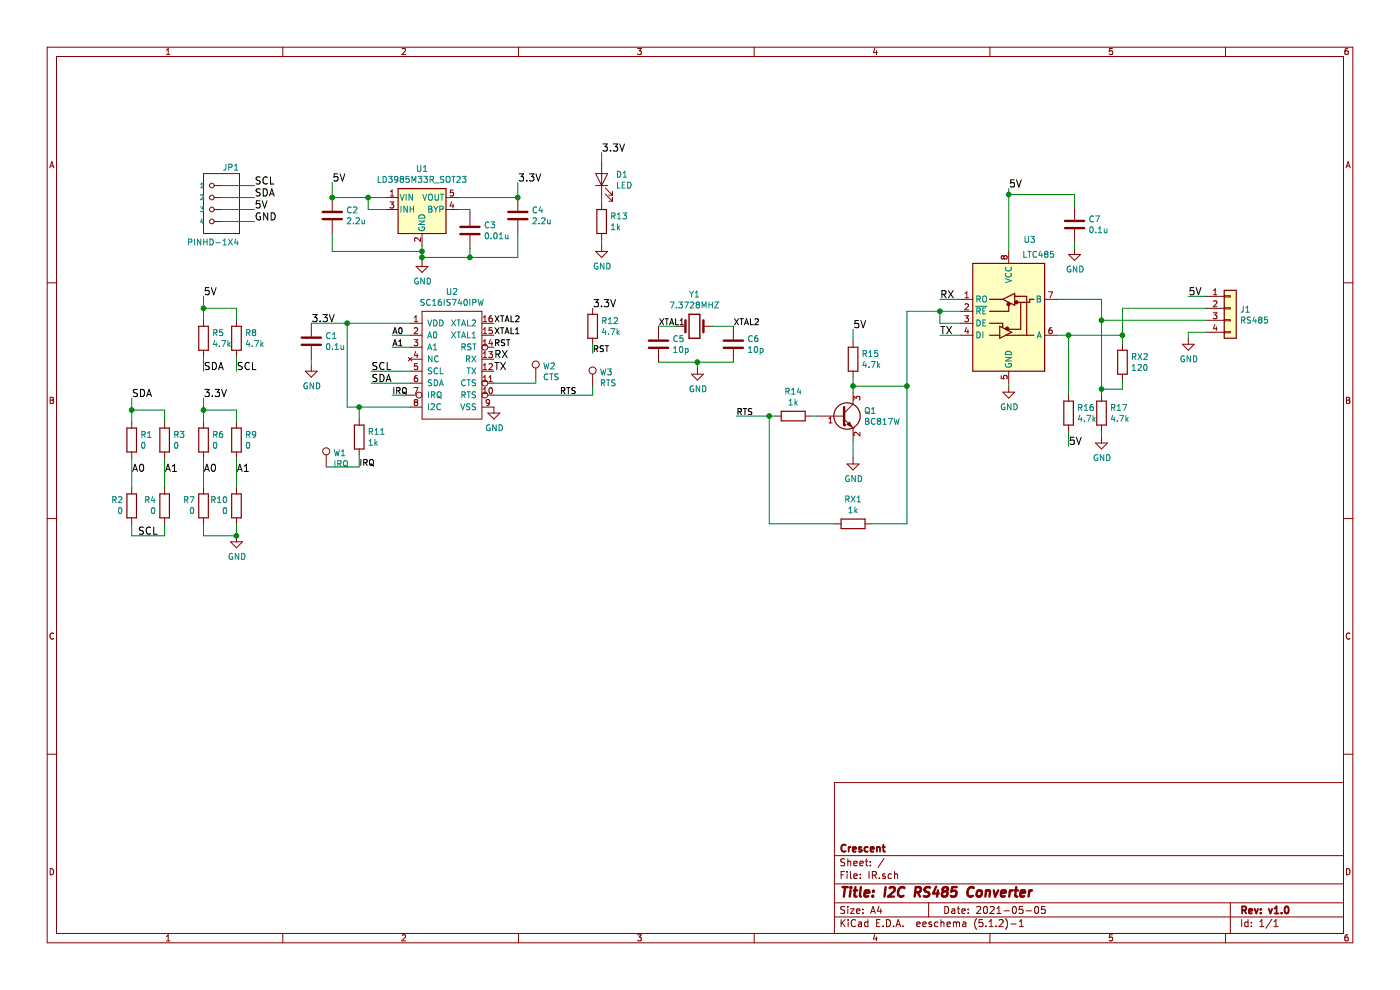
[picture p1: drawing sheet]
EESchema Schematic File Version 4
LIBS:IR-cache
EELAYER 29 0
EELAYER END
$Descr A4 11693 8268
encoding utf-8
Sheet 1 1
Title "I2C RS485 Converter"
Date "2021-05-05"
Rev "v1.0"
Comp "Crescent"
Comment1 ""
Comment2 ""
Comment3 ""
Comment4 ""
$EndDescr
$Comp
L IR-rescue:PINHD-1X4 JP1
U 1 1
P 1750 1750
F 0 "JP1" H 1500 2075 50  0000 L BNN
F 1 "PINHD-1X4" H 1500 1450 50  0000 L BNN
F 2 "GroveCon:GROVE" H 1780 1900 20  0001 C CNN
F 3 "" H 1750 1750 60  0000 C CNN
	1    1750 1750
	-1   0    0    -1  
$EndComp
Wire Wire Line
	1850 1550 2125 1550
Wire Wire Line
	1850 1650 2125 1650
Wire Wire Line
	1850 1750 2125 1750
Wire Wire Line
	1850 1850 2125 1850
Text Label 2125 1550 0    60   ~ 0
SCL
Text Label 2125 1650 0    60   ~ 0
SDA
Text Label 2125 1750 0    60   ~ 0
5V
Text Label 2125 1850 0    60   ~ 0
GND
$Comp
L Regulator_Linear:LD3985M33R_SOT23 U1
U 1 1
P 3525 1750
F 0 "U1" H 3525 2092 50  0000 C CNN
F 1 "LD3985M33R_SOT23" H 3525 2001 50  0000 C CNN
F 2 "Package_TO_SOT_SMD:SOT-23-5" H 3525 2075 50  0001 C CIN
F 3 "http://www.st.com/internet/com/TECHNICAL_RESOURCES/TECHNICAL_LITERATURE/DATASHEET/CD00003395.pdf" H 3525 1750 50  0001 C CNN
	1    3525 1750
	1    0    0    -1  
$EndComp
$Comp
L Device:C C2
U 1 1
P 2775 1800
F 0 "C2" H 2890 1846 50  0000 L CNN
F 1 "2.2u" H 2890 1755 50  0000 L CNN
F 2 "Capacitor_SMD:C_0805_2012Metric" H 2813 1650 50  0001 C CNN
F 3 "~" H 2775 1800 50  0001 C CNN
	1    2775 1800
	1    0    0    -1  
$EndComp
$Comp
L Device:C C4
U 1 1
P 4325 1800
F 0 "C4" H 4440 1846 50  0000 L CNN
F 1 "2.2u" H 4440 1755 50  0000 L CNN
F 2 "Capacitor_SMD:C_0805_2012Metric" H 4363 1650 50  0001 C CNN
F 3 "~" H 4325 1800 50  0001 C CNN
	1    4325 1800
	1    0    0    -1  
$EndComp
$Comp
L Device:C C3
U 1 1
P 3925 1925
F 0 "C3" H 4040 1971 50  0000 L CNN
F 1 "0.01u" H 4040 1880 50  0000 L CNN
F 2 "Capacitor_SMD:C_0603_1608Metric" H 3963 1775 50  0001 C CNN
F 3 "~" H 3925 1925 50  0001 C CNN
	1    3925 1925
	1    0    0    -1  
$EndComp
$Comp
L power:GND #PWR0101
U 1 1
P 3525 2175
F 0 "#PWR0101" H 3525 1925 50  0001 C CNN
F 1 "GND" H 3530 2002 50  0000 C CNN
F 2 "" H 3525 2175 50  0001 C CNN
F 3 "" H 3525 2175 50  0001 C CNN
	1    3525 2175
	1    0    0    -1  
$EndComp
Wire Wire Line
	3225 1650 3075 1650
Wire Wire Line
	3225 1750 3075 1750
Wire Wire Line
	3075 1750 3075 1650
Connection ~ 3075 1650
Wire Wire Line
	3075 1650 2775 1650
Wire Wire Line
	3525 2050 3525 2100
Wire Wire Line
	2775 1950 2775 2100
Wire Wire Line
	2775 2100 3525 2100
Connection ~ 3525 2100
Wire Wire Line
	3525 2100 3525 2150
Wire Wire Line
	3525 2150 3925 2150
Wire Wire Line
	3925 2150 3925 2075
Connection ~ 3525 2150
Wire Wire Line
	3525 2150 3525 2175
Wire Wire Line
	3825 1750 3925 1750
Wire Wire Line
	3925 1750 3925 1775
Wire Wire Line
	3825 1650 4325 1650
Wire Wire Line
	3925 2150 4325 2150
Wire Wire Line
	4325 2150 4325 1950
Connection ~ 3925 2150
Text Label 2775 1525 0    60   ~ 0
5V
Wire Wire Line
	2775 1650 2775 1525
Connection ~ 2775 1650
Text Label 4325 1525 0    60   ~ 0
3.3V
Wire Wire Line
	4325 1525 4325 1650
Connection ~ 4325 1650
$Comp
L Device:C C1
U 1 1
P 2600 2850
F 0 "C1" H 2715 2896 50  0000 L CNN
F 1 "0.1u" H 2715 2805 50  0000 L CNN
F 2 "Capacitor_SMD:C_0603_1608Metric" H 2638 2700 50  0001 C CNN
F 3 "~" H 2600 2850 50  0001 C CNN
	1    2600 2850
	1    0    0    -1  
$EndComp
$Comp
L power:GND #PWR0102
U 1 1
P 2600 3050
F 0 "#PWR0102" H 2600 2800 50  0001 C CNN
F 1 "GND" H 2605 2877 50  0000 C CNN
F 2 "" H 2600 3050 50  0001 C CNN
F 3 "" H 2600 3050 50  0001 C CNN
	1    2600 3050
	1    0    0    -1  
$EndComp
Wire Wire Line
	3425 2700 2900 2700
Wire Wire Line
	2600 3000 2600 3050
Text Label 2600 2700 0    60   ~ 0
3.3V
Text Label 3100 3100 0    60   ~ 0
SCL
Text Label 3100 3200 0    60   ~ 0
SDA
Wire Wire Line
	3425 3100 3100 3100
Wire Wire Line
	3100 3200 3425 3200
$Comp
L Device:R R5
U 1 1
P 1700 2825
F 0 "R5" H 1770 2871 50  0000 L CNN
F 1 "4.7k" H 1770 2780 50  0000 L CNN
F 2 "Resistor_SMD:R_0603_1608Metric" V 1630 2825 50  0001 C CNN
F 3 "~" H 1700 2825 50  0001 C CNN
	1    1700 2825
	1    0    0    -1  
$EndComp
$Comp
L Device:R R8
U 1 1
P 1975 2825
F 0 "R8" H 2045 2871 50  0000 L CNN
F 1 "4.7k" H 2045 2780 50  0000 L CNN
F 2 "Resistor_SMD:R_0603_1608Metric" V 1905 2825 50  0001 C CNN
F 3 "~" H 1975 2825 50  0001 C CNN
	1    1975 2825
	1    0    0    -1  
$EndComp
Wire Wire Line
	1700 2675 1700 2575
Wire Wire Line
	1700 2575 1975 2575
Wire Wire Line
	1975 2575 1975 2675
Wire Wire Line
	1700 2575 1700 2475
Connection ~ 1700 2575
Text Label 1700 2475 0    60   ~ 0
5V
Text Label 1975 3100 0    60   ~ 0
SCL
Text Label 1700 3100 0    60   ~ 0
SDA
Wire Wire Line
	1975 2975 1975 3100
Wire Wire Line
	1700 2975 1700 3100
$Comp
L Device:Crystal Y1
U 1 1
P 5800 2725
F 0 "Y1" H 5800 2993 50  0000 C CNN
F 1 "7.3728MHZ" H 5800 2902 50  0000 C CNN
F 2 "Crystal:Crystal_SMD_HC49-SD" H 5800 2725 50  0001 C CNN
F 3 "~" H 5800 2725 50  0001 C CNN
	1    5800 2725
	1    0    0    -1  
$EndComp
$Comp
L Device:C C5
U 1 1
P 5500 2875
F 0 "C5" H 5615 2921 50  0000 L CNN
F 1 "10p" H 5615 2830 50  0000 L CNN
F 2 "Capacitor_SMD:C_0603_1608Metric" H 5538 2725 50  0001 C CNN
F 3 "~" H 5500 2875 50  0001 C CNN
	1    5500 2875
	1    0    0    -1  
$EndComp
$Comp
L Device:C C6
U 1 1
P 6125 2875
F 0 "C6" H 6240 2921 50  0000 L CNN
F 1 "10p" H 6240 2830 50  0000 L CNN
F 2 "Capacitor_SMD:C_0603_1608Metric" H 6163 2725 50  0001 C CNN
F 3 "~" H 6125 2875 50  0001 C CNN
	1    6125 2875
	1    0    0    -1  
$EndComp
$Comp
L power:GND #PWR0103
U 1 1
P 5825 3075
F 0 "#PWR0103" H 5825 2825 50  0001 C CNN
F 1 "GND" H 5830 2902 50  0000 C CNN
F 2 "" H 5825 3075 50  0001 C CNN
F 3 "" H 5825 3075 50  0001 C CNN
	1    5825 3075
	1    0    0    -1  
$EndComp
Wire Wire Line
	5500 2725 5650 2725
Wire Wire Line
	5950 2725 6125 2725
Wire Wire Line
	5500 3025 5825 3025
Wire Wire Line
	5825 3075 5825 3025
Connection ~ 5825 3025
Wire Wire Line
	5825 3025 6125 3025
Text Label 5500 2725 0    50   ~ 0
XTAL1
Text Label 6125 2725 0    50   ~ 0
XTAL2
Text Label 4125 2800 0    50   ~ 0
XTAL1
Text Label 4125 2700 0    50   ~ 0
XTAL2
$Comp
L power:GND #PWR0104
U 1 1
P 4125 3400
F 0 "#PWR0104" H 4125 3150 50  0001 C CNN
F 1 "GND" H 4130 3227 50  0000 C CNN
F 2 "" H 4125 3400 50  0001 C CNN
F 3 "" H 4125 3400 50  0001 C CNN
	1    4125 3400
	1    0    0    -1  
$EndComp
Text Label 3275 2800 0    50   ~ 0
A0
Text Label 3275 2900 0    50   ~ 0
A1
Wire Wire Line
	3425 2800 3275 2800
Wire Wire Line
	3275 2900 3425 2900
Text Label 4125 3000 0    60   ~ 0
RX
Text Label 4125 3100 0    60   ~ 0
TX
$Comp
L conn:TEST_1P W3
U 1 1
P 4950 3225
F 0 "W3" H 5008 3343 50  0000 L CNN
F 1 "RTS" H 5008 3252 50  0000 L CNN
F 2 "TestPoint:TestPoint_THTPad_D1.0mm_Drill0.5mm" H 5150 3225 50  0001 C CNN
F 3 "" H 5150 3225 50  0000 C CNN
	1    4950 3225
	1    0    0    -1  
$EndComp
$Comp
L conn:TEST_1P W2
U 1 1
P 4475 3175
F 0 "W2" H 4533 3293 50  0000 L CNN
F 1 "CTS" H 4533 3202 50  0000 L CNN
F 2 "TestPoint:TestPoint_THTPad_D1.0mm_Drill0.5mm" H 4675 3175 50  0001 C CNN
F 3 "" H 4675 3175 50  0000 C CNN
	1    4475 3175
	1    0    0    -1  
$EndComp
Wire Wire Line
	4125 3200 4475 3200
Wire Wire Line
	4475 3200 4475 3175
Wire Wire Line
	4125 3300 4950 3300
Wire Wire Line
	4950 3300 4950 3225
Wire Wire Line
	3425 3400 3000 3400
Wire Wire Line
	2900 3400 2900 2700
Connection ~ 2900 2700
Wire Wire Line
	2900 2700 2600 2700
$Comp
L Device:R R11
U 1 1
P 3000 3650
F 0 "R11" H 3070 3696 50  0000 L CNN
F 1 "1k" H 3070 3605 50  0000 L CNN
F 2 "Resistor_SMD:R_0603_1608Metric" V 2930 3650 50  0001 C CNN
F 3 "~" H 3000 3650 50  0001 C CNN
	1    3000 3650
	1    0    0    -1  
$EndComp
Text Label 3275 3300 0    50   ~ 0
IRQ
Wire Wire Line
	3275 3300 3425 3300
Text Label 3000 3900 0    50   ~ 0
IRQ
Wire Wire Line
	3000 3500 3000 3400
Connection ~ 3000 3400
Wire Wire Line
	3000 3400 2900 3400
Wire Wire Line
	3000 3800 3000 3900
$Comp
L Device:R R6
U 1 1
P 1700 3675
F 0 "R6" H 1770 3721 50  0000 L CNN
F 1 "0" H 1770 3630 50  0000 L CNN
F 2 "Resistor_SMD:R_0603_1608Metric" V 1630 3675 50  0001 C CNN
F 3 "~" H 1700 3675 50  0001 C CNN
	1    1700 3675
	1    0    0    -1  
$EndComp
$Comp
L Device:R R9
U 1 1
P 1975 3675
F 0 "R9" H 2045 3721 50  0000 L CNN
F 1 "0" H 2045 3630 50  0000 L CNN
F 2 "Resistor_SMD:R_0603_1608Metric" V 1905 3675 50  0001 C CNN
F 3 "~" H 1975 3675 50  0001 C CNN
	1    1975 3675
	1    0    0    -1  
$EndComp
Wire Wire Line
	1700 3525 1700 3425
Wire Wire Line
	1700 3425 1975 3425
Wire Wire Line
	1975 3425 1975 3525
Wire Wire Line
	1700 3425 1700 3325
Connection ~ 1700 3425
$Comp
L Device:R R7
U 1 1
P 1700 4225
F 0 "R7" H 1631 4179 50  0000 R CNN
F 1 "0" H 1631 4270 50  0000 R CNN
F 2 "Resistor_SMD:R_0603_1608Metric" V 1630 4225 50  0001 C CNN
F 3 "~" H 1700 4225 50  0001 C CNN
	1    1700 4225
	1    0    0    1   
$EndComp
Wire Wire Line
	1700 4375 1700 4475
Wire Wire Line
	1700 4475 1975 4475
Wire Wire Line
	1975 4475 1975 4375
Text Label 1975 3950 0    60   ~ 0
A1
Text Label 1700 3950 0    60   ~ 0
A0
Wire Wire Line
	1975 3825 1975 4075
Wire Wire Line
	1700 3825 1700 4075
$Comp
L power:GND #PWR0105
U 1 1
P 1975 4475
F 0 "#PWR0105" H 1975 4225 50  0001 C CNN
F 1 "GND" H 1980 4302 50  0000 C CNN
F 2 "" H 1975 4475 50  0001 C CNN
F 3 "" H 1975 4475 50  0001 C CNN
	1    1975 4475
	1    0    0    -1  
$EndComp
Connection ~ 1975 4475
Text Label 1700 3325 0    60   ~ 0
3.3V
$Comp
L Device:R R10
U 1 1
P 1975 4225
F 0 "R10" H 1906 4179 50  0000 R CNN
F 1 "0" H 1906 4270 50  0000 R CNN
F 2 "Resistor_SMD:R_0603_1608Metric" V 1905 4225 50  0001 C CNN
F 3 "~" H 1975 4225 50  0001 C CNN
	1    1975 4225
	1    0    0    1   
$EndComp
Text Label 4125 2900 0    50   ~ 0
RST
$Comp
L conn:TEST_1P W1
U 1 1
P 2725 3900
F 0 "W1" H 2783 4018 50  0000 L CNN
F 1 "IRQ" H 2783 3927 50  0000 L CNN
F 2 "TestPoint:TestPoint_THTPad_D1.0mm_Drill0.5mm" H 2925 3900 50  0001 C CNN
F 3 "" H 2925 3900 50  0000 C CNN
	1    2725 3900
	1    0    0    -1  
$EndComp
Wire Wire Line
	3000 3900 2725 3900
$Comp
L Device:R R1
U 1 1
P 1100 3675
F 0 "R1" H 1170 3721 50  0000 L CNN
F 1 "0" H 1170 3630 50  0000 L CNN
F 2 "Resistor_SMD:R_0603_1608Metric" V 1030 3675 50  0001 C CNN
F 3 "~" H 1100 3675 50  0001 C CNN
	1    1100 3675
	1    0    0    -1  
$EndComp
$Comp
L Device:R R3
U 1 1
P 1375 3675
F 0 "R3" H 1445 3721 50  0000 L CNN
F 1 "0" H 1445 3630 50  0000 L CNN
F 2 "Resistor_SMD:R_0603_1608Metric" V 1305 3675 50  0001 C CNN
F 3 "~" H 1375 3675 50  0001 C CNN
	1    1375 3675
	1    0    0    -1  
$EndComp
Wire Wire Line
	1100 3525 1100 3425
Wire Wire Line
	1100 3425 1375 3425
Wire Wire Line
	1375 3425 1375 3525
Wire Wire Line
	1100 3425 1100 3325
Connection ~ 1100 3425
$Comp
L Device:R R2
U 1 1
P 1100 4225
F 0 "R2" H 1031 4179 50  0000 R CNN
F 1 "0" H 1031 4270 50  0000 R CNN
F 2 "Resistor_SMD:R_0603_1608Metric" V 1030 4225 50  0001 C CNN
F 3 "~" H 1100 4225 50  0001 C CNN
	1    1100 4225
	1    0    0    1   
$EndComp
Wire Wire Line
	1100 4375 1100 4475
Wire Wire Line
	1100 4475 1375 4475
Wire Wire Line
	1375 4475 1375 4375
Text Label 1375 3950 0    60   ~ 0
A1
Text Label 1100 3950 0    60   ~ 0
A0
Wire Wire Line
	1375 3825 1375 4075
Wire Wire Line
	1100 3825 1100 4075
$Comp
L Device:R R4
U 1 1
P 1375 4225
F 0 "R4" H 1306 4179 50  0000 R CNN
F 1 "0" H 1306 4270 50  0000 R CNN
F 2 "Resistor_SMD:R_0603_1608Metric" V 1305 4225 50  0001 C CNN
F 3 "~" H 1375 4225 50  0001 C CNN
	1    1375 4225
	1    0    0    1   
$EndComp
Text Label 1100 3325 0    60   ~ 0
SDA
Text Label 1150 4475 0    60   ~ 0
SCL
$Comp
L Device:R R12
U 1 1
P 4950 2725
F 0 "R12" H 5020 2771 50  0000 L CNN
F 1 "4.7k" H 5020 2680 50  0000 L CNN
F 2 "Resistor_SMD:R_0603_1608Metric" V 4880 2725 50  0001 C CNN
F 3 "~" H 4950 2725 50  0001 C CNN
	1    4950 2725
	1    0    0    -1  
$EndComp
Text Label 4950 2575 0    60   ~ 0
3.3V
Text Label 4950 2950 0    50   ~ 0
RST
Wire Wire Line
	4950 2950 4950 2875
$Comp
L Device:LED D1
U 1 1
P 5025 1500
F 0 "D1" V 5064 1383 50  0000 R CNN
F 1 "LED" V 4973 1383 50  0000 R CNN
F 2 "Diode_SMD:D_0603_1608Metric" H 5025 1500 50  0001 C CNN
F 3 "~" H 5025 1500 50  0001 C CNN
	1    5025 1500
	0    -1   -1   0   
$EndComp
$Comp
L Device:R R13
U 1 1
P 5025 1850
F 0 "R13" H 5095 1896 50  0000 L CNN
F 1 "1k" H 5095 1805 50  0000 L CNN
F 2 "Resistor_SMD:R_0603_1608Metric" V 4955 1850 50  0001 C CNN
F 3 "~" H 5025 1850 50  0001 C CNN
	1    5025 1850
	1    0    0    -1  
$EndComp
Text Label 5025 1275 0    60   ~ 0
3.3V
$Comp
L power:GND #PWR0106
U 1 1
P 5025 2050
F 0 "#PWR0106" H 5025 1800 50  0001 C CNN
F 1 "GND" H 5030 1877 50  0000 C CNN
F 2 "" H 5025 2050 50  0001 C CNN
F 3 "" H 5025 2050 50  0001 C CNN
	1    5025 2050
	1    0    0    -1  
$EndComp
Wire Wire Line
	5025 1650 5025 1700
Wire Wire Line
	5025 2000 5025 2050
Wire Wire Line
	5025 1350 5025 1275
$Comp
L SC16IS740IPW:SC16IS740IPW U2
U 1 1
P 3525 2600
F 0 "U2" H 3775 2765 50  0000 C CNN
F 1 "SC16IS740IPW" H 3775 2674 50  0000 C CNN
F 2 "TSSOP:TSSOP-16_4.4x5mm_Pitch0.65mm" H 3525 2600 50  0001 C CNN
F 3 "" H 3525 2600 50  0001 C CNN
	1    3525 2600
	1    0    0    -1  
$EndComp
$Comp
L Connector_Generic:Conn_01x04 J1
U 1 1
P 10275 2575
F 0 "J1" H 10355 2567 50  0000 L CNN
F 1 "RS485" H 10355 2476 50  0000 L CNN
F 2 "Connector_PinHeader_2.54mm:PinHeader_1x04_P2.54mm_Vertical" H 10275 2575 50  0001 C CNN
F 3 "~" H 10275 2575 50  0001 C CNN
	1    10275 2575
	1    0    0    -1  
$EndComp
$Comp
L Interface_UART:MAX485E U3
U 1 1
P 8425 2600
F 0 "U3" H 8600 3200 50  0000 C CNN
F 1 "LTC485" H 8675 3075 50  0000 C CNN
F 2 "Package_SO:SO-8_3.9x4.9mm_P1.27mm" H 8425 1900 50  0001 C CNN
F 3 "https://datasheets.maximintegrated.com/en/ds/MAX1487E-MAX491E.pdf" H 8425 2650 50  0001 C CNN
	1    8425 2600
	1    0    0    -1  
$EndComp
Wire Wire Line
	8825 2800 8925 2800
Wire Wire Line
	9375 2800 9375 2575
Wire Wire Line
	9375 2575 10075 2575
Wire Wire Line
	8825 2500 9200 2500
Wire Wire Line
	9200 2500 9200 2675
Wire Wire Line
	9200 2675 10075 2675
$Comp
L Device:R RX2
U 1 1
P 9375 3025
F 0 "RX2" H 9445 3071 50  0000 L CNN
F 1 "120" H 9445 2980 50  0000 L CNN
F 2 "Resistor_SMD:R_0603_1608Metric" V 9305 3025 50  0001 C CNN
F 3 "~" H 9375 3025 50  0001 C CNN
	1    9375 3025
	1    0    0    -1  
$EndComp
Wire Wire Line
	9375 2800 9375 2875
Connection ~ 9375 2800
Wire Wire Line
	9200 2675 9200 3250
Wire Wire Line
	9200 3250 9375 3250
Wire Wire Line
	9375 3250 9375 3175
Connection ~ 9200 2675
$Comp
L power:GND #PWR0107
U 1 1
P 8425 3225
F 0 "#PWR0107" H 8425 2975 50  0001 C CNN
F 1 "GND" H 8430 3052 50  0000 C CNN
F 2 "" H 8425 3225 50  0001 C CNN
F 3 "" H 8425 3225 50  0001 C CNN
	1    8425 3225
	1    0    0    -1  
$EndComp
Text Label 8425 1575 0    60   ~ 0
5V
$Comp
L Device:C C7
U 1 1
P 8975 1875
F 0 "C7" H 9090 1921 50  0000 L CNN
F 1 "0.1u" H 9090 1830 50  0000 L CNN
F 2 "Capacitor_SMD:C_0603_1608Metric" H 9013 1725 50  0001 C CNN
F 3 "~" H 8975 1875 50  0001 C CNN
	1    8975 1875
	1    0    0    -1  
$EndComp
$Comp
L power:GND #PWR0108
U 1 1
P 8975 2075
F 0 "#PWR0108" H 8975 1825 50  0001 C CNN
F 1 "GND" H 8980 1902 50  0000 C CNN
F 2 "" H 8975 2075 50  0001 C CNN
F 3 "" H 8975 2075 50  0001 C CNN
	1    8975 2075
	1    0    0    -1  
$EndComp
Wire Wire Line
	8425 1575 8425 1625
Wire Wire Line
	8975 1725 8975 1625
Wire Wire Line
	8975 1625 8425 1625
Connection ~ 8425 1625
Wire Wire Line
	8425 1625 8425 2100
Wire Wire Line
	8975 2025 8975 2075
Wire Wire Line
	8425 3200 8425 3225
Text Label 7850 2800 0    60   ~ 0
TX
Wire Wire Line
	8025 2800 7850 2800
Wire Wire Line
	8025 2500 7850 2500
Text Label 7850 2500 0    60   ~ 0
RX
Wire Wire Line
	8025 2600 7850 2600
Wire Wire Line
	7850 2600 7850 2700
Wire Wire Line
	7850 2700 8025 2700
Text Label 4675 3300 0    50   ~ 0
RTS
$Comp
L Transistor_BJT:BC817W Q1
U 1 1
P 7025 3475
F 0 "Q1" H 7215 3521 50  0000 L CNN
F 1 "BC817W" H 7215 3430 50  0000 L CNN
F 2 "Package_TO_SOT_SMD:SOT-323_SC-70" H 7225 3400 50  0001 L CIN
F 3 "http://www.fairchildsemi.com/ds/BC/BC817.pdf" H 7025 3475 50  0001 L CNN
	1    7025 3475
	1    0    0    -1  
$EndComp
Text Label 6150 3475 0    50   ~ 0
RTS
$Comp
L Device:R R14
U 1 1
P 6625 3475
F 0 "R14" V 6418 3475 50  0000 C CNN
F 1 "1k" V 6509 3475 50  0000 C CNN
F 2 "Resistor_SMD:R_0603_1608Metric" V 6555 3475 50  0001 C CNN
F 3 "~" H 6625 3475 50  0001 C CNN
	1    6625 3475
	0    1    1    0   
$EndComp
$Comp
L Device:R R15
U 1 1
P 7125 3000
F 0 "R15" H 7195 3046 50  0000 L CNN
F 1 "4.7k" H 7195 2955 50  0000 L CNN
F 2 "Resistor_SMD:R_0603_1608Metric" V 7055 3000 50  0001 C CNN
F 3 "~" H 7125 3000 50  0001 C CNN
	1    7125 3000
	1    0    0    -1  
$EndComp
Text Label 7125 2750 0    60   ~ 0
5V
Wire Wire Line
	7125 2750 7125 2850
Wire Wire Line
	7125 3150 7125 3225
Wire Wire Line
	7125 3225 7575 3225
Wire Wire Line
	7575 3225 7575 2600
Wire Wire Line
	7575 2600 7850 2600
Connection ~ 7125 3225
Wire Wire Line
	7125 3225 7125 3275
Connection ~ 7850 2600
Wire Wire Line
	7125 3675 7125 3825
$Comp
L power:GND #PWR0109
U 1 1
P 7125 3825
F 0 "#PWR0109" H 7125 3575 50  0001 C CNN
F 1 "GND" H 7130 3652 50  0000 C CNN
F 2 "" H 7125 3825 50  0001 C CNN
F 3 "" H 7125 3825 50  0001 C CNN
	1    7125 3825
	1    0    0    -1  
$EndComp
Wire Wire Line
	6775 3475 6825 3475
Wire Wire Line
	6475 3475 6425 3475
Text Label 9925 2475 0    60   ~ 0
5V
$Comp
L power:GND #PWR0110
U 1 1
P 9925 2825
F 0 "#PWR0110" H 9925 2575 50  0001 C CNN
F 1 "GND" H 9930 2652 50  0000 C CNN
F 2 "" H 9925 2825 50  0001 C CNN
F 3 "" H 9925 2825 50  0001 C CNN
	1    9925 2825
	1    0    0    -1  
$EndComp
Wire Wire Line
	9925 2475 10075 2475
Wire Wire Line
	9925 2825 9925 2775
Wire Wire Line
	9925 2775 10075 2775
$Comp
L Device:R R16
U 1 1
P 8925 3450
F 0 "R16" H 8995 3496 50  0000 L CNN
F 1 "4.7k" H 8995 3405 50  0000 L CNN
F 2 "Resistor_SMD:R_0603_1608Metric" V 8855 3450 50  0001 C CNN
F 3 "~" H 8925 3450 50  0001 C CNN
	1    8925 3450
	1    0    0    -1  
$EndComp
$Comp
L Device:R R17
U 1 1
P 9200 3450
F 0 "R17" H 9270 3496 50  0000 L CNN
F 1 "4.7k" H 9270 3405 50  0000 L CNN
F 2 "Resistor_SMD:R_0603_1608Metric" V 9130 3450 50  0001 C CNN
F 3 "~" H 9200 3450 50  0001 C CNN
	1    9200 3450
	1    0    0    -1  
$EndComp
Wire Wire Line
	8925 3300 8925 2800
Connection ~ 8925 2800
Wire Wire Line
	8925 2800 9375 2800
Wire Wire Line
	9200 3250 9200 3300
Connection ~ 9200 3250
$Comp
L power:GND #PWR0111
U 1 1
P 9200 3650
F 0 "#PWR0111" H 9200 3400 50  0001 C CNN
F 1 "GND" H 9205 3477 50  0000 C CNN
F 2 "" H 9200 3650 50  0001 C CNN
F 3 "" H 9200 3650 50  0001 C CNN
	1    9200 3650
	1    0    0    -1  
$EndComp
Text Label 8925 3725 0    60   ~ 0
5V
Wire Wire Line
	9200 3600 9200 3650
Wire Wire Line
	8925 3600 8925 3725
$Comp
L Device:R RX1
U 1 1
P 7125 4375
F 0 "RX1" V 6918 4375 50  0000 C CNN
F 1 "1k" V 7009 4375 50  0000 C CNN
F 2 "Resistor_SMD:R_0603_1608Metric" V 7055 4375 50  0001 C CNN
F 3 "~" H 7125 4375 50  0001 C CNN
	1    7125 4375
	0    1    1    0   
$EndComp
Wire Wire Line
	7575 3225 7575 4375
Wire Wire Line
	7575 4375 7275 4375
Connection ~ 7575 3225
Wire Wire Line
	6425 3475 6425 4375
Wire Wire Line
	6425 4375 6975 4375
Connection ~ 6425 3475
Wire Wire Line
	6425 3475 6150 3475
$EndSCHEMATC
